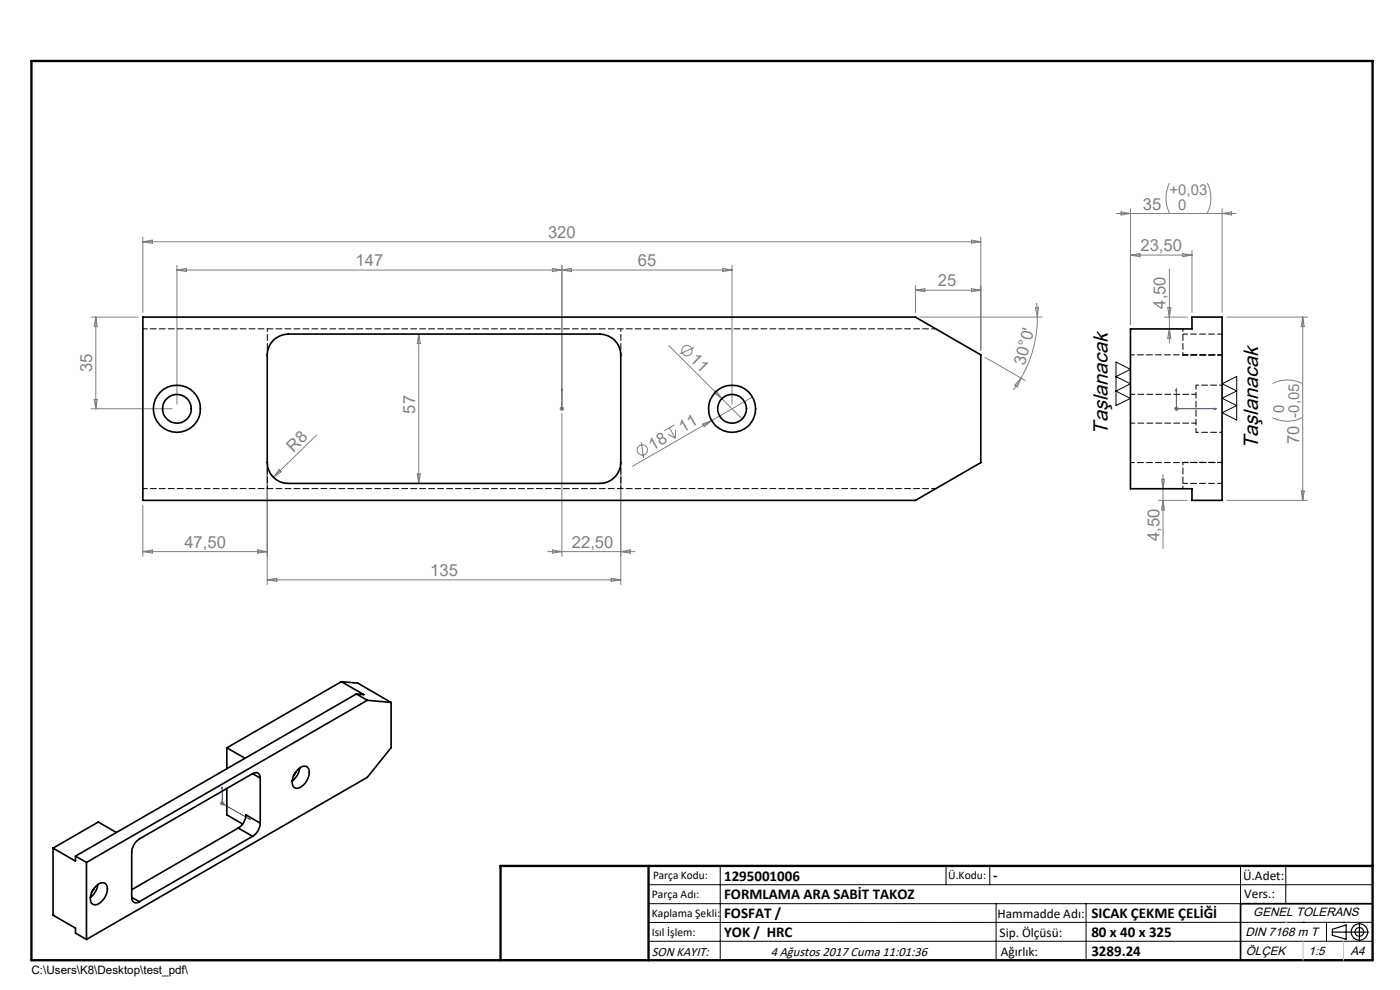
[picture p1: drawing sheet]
<svg xmlns="http://www.w3.org/2000/svg" width="297mm" height="210mm" viewBox="0 0 297 210" stroke-linecap="round" stroke-linejoin="round" font-family="sans-serif">
<g fill="none" stroke="#808080" stroke-width=".21">
<path d="M248.1 38.8a7.2 7.2 0 0 0 0 6.4M256.1 38.8a7.2 7.2 0 0 1 0 6.4M30.3 50.3v16M30.3 51.3h177.8M30.3 51.3l2-.4v.7zM37.5 57.3h117.8M37.5 56.3v29.4M37.5 57.3l2-.4v.7zM117.2 56.9l2 .4-2 .3zM119.2 57.3l2-.4v.7zM119.2 56.3v29.4M153.3 56.9l2 .4-2 .3z"/>
<path d="M155.3 56.3v29.4M206.1 50.9l2 .4-2 .3zM208.1 50.3v24M236.8 45.3h25.5M237.8 44.9l2 .4-2 .3zM239.8 44.3v24.5M239.8 54.1h13.1M239.8 54.1l2-.3v.7zM248.1 57.1v15.7M250.9 53.8l2 .3-2 .4zM252.9 53.1v13.2M259.3 44.3v22"/>
<path d="M259.3 45.3l2-.4v.7zM19.3 67.3h10M20.3 67.3v19.4M20.3 67.3l.3 2h-.6zM88.8 70.9v31.6M88.8 70.9l.4 2h-.7zM141.9 73.3l15.6 15.6M147.3 73.7l-3.1 1.4M194.2 60.5v5.8M194.2 61.6h13.9M194.2 61.6l2-.4v.7zM195.2 67.3h25.9"/>
<path d="M206.1 61.2l2 .4-2 .3zM209 75.8l8.5 4.9M219.7 65.3h.6l-.2 2zM219.9 64.3l.2 3M220.1 67.3a26 26 0 0 1-3.5 12.9M247.1 67.3h4.8M247.7 65.3h.7l-.3 2zM248.1 69.8l.3 2h-.7zM260.2 67.3h17.2M276.4 67.3l.3 2h-.7zM276.4 67.3v38.8M19.3 86.7h17.2"/>
<path d="M20 84.7h.6l-.3 2zM56.7 99.1v24.9M59.2 99.6l.5 .5-1.7 1.1zM67.1 92.3l-9.1 8.9M118.7 86.7h1M118.9 86.4l.7 .7M119.2 86.2v1M119.2 87.7v30.3M119.6 86.4l-.7 .7M131.7 99.1v24.9M136 93.8l.5 3.3M141.7 92.1l1.6 .8"/>
<path d="M142 90.8l1.3 2.1M143.1 90.1l-2.2 1.3M143.3 91.2v1.7M149.1 89.9l1.9-.7-1.6 1.3zM151.5 83.4l.5-.5 1.1 1.7zM159.6 84.2l-25.4 14.7M216.6 80.2l-.8 1.9-.5-.4zM216.6 80.2l-1.7 2.5M249 86.7h1M249.2 86.4l.7 .7M249.6 86.2v1M249.9 86.4l-.7 .7"/>
<path d="M269.9 88.6a6.9 6.9 0 0 0 6.4 0M269.9 81.3a7.1 7.1 0 0 1 6.4 0M30.3 117h26.4M30.3 107.2v10.8M30.3 117l2-.3v.6zM54.7 116.7l2 .3-2 .3zM88.5 100.5h.7l-.4 2zM116.2 117h18.5M117.2 116.7l2 .3-2 .3zM131.7 117l2-.3v.6zM245.7 106.1h6.2M246.4 101.7h.7l-.4 2z"/>
<path d="M246.7 100.7v15.6M246.7 106.1l.4 2.1h-.7zM260.2 106.1h17.2M276 104.2h.7l-.3 1.9zM56.7 123h75M56.7 123l2-.3v.6zM129.7 122.7l2 .3-2 .3zM46.6 170.4h1M46.8 170.1l.7 .7M47.1 169.9v1M47.5 170.1l-.7 .7"/>
<circle cx="145.7" cy="74.4" r="1.1"/>
<circle cx="136.3" cy="95.4" r="1.11"/>
</g>
<g fill="none" stroke="#000" stroke-width=".25">
<path d="M282.6 197.7h7.8M282.6 197.1l3-.9v3l-3-.8zM288.4 195.8v3.8M106.2 203.7h185"/>
<circle cx="288.4" cy="197.7" r="1.74"/>
<circle cx="288.4" cy="197.7" r=".93"/>
</g>
<path d="M119.2 82.5v.4v-.4M119.2 86.6v.2zM119.2 86.7h.1M119.2 82.5v4.2M249.6 82.5l.1 .4h-.3zM249.6 82.5v4.2h8.4M257.6 86.6l.4 .1-.4 .1zM47.1 167l.1 .3-.1-.1zM47.1 167v3.4l6 3.5M52.8 173.6l.3 .3-.3-.1z" fill="none" stroke="#00f" stroke-width=".21"/>
<g fill="none" stroke="#000" stroke-width=".21">
<path d="M236.7 76.8l3.1 1.5-3.1 1.6 3.1 1.5-3.1 1.6 3.1 1.5-3.1 1.5zM259.3 81.4l3.1-1.5v9.2l-3.1-1.5 3.1-1.6-3.1-1.5 3.1-1.6zM137.6 187.7h153.6M137.6 191.7h153.6M137.6 199.7h153.6M152.8 183.7v20M200.7 183.7v4M210 183.7v4M211.3 191.7v12M230.4 191.7v12M263.2 183.7v20M272.8 183.7v8"/>
<path d="M276.4 195.6h.1M281.4 195.6v4.1M285 195.6h.1M291.2 195.6l-153.6 .1"/>
</g>
<path d="M291.2 191.7h-28v12" fill="none" stroke="#000" stroke-width=".35"/>
<path d="M6.7 12.9h284.5v190.8h-284.5zM137.6 183.7v20M291.2 183.7h-185v20" fill="none" stroke="#000" stroke-width=".5"/>
<path d="M276.4 199.7v4M285 199.7v4" fill="none" stroke="#c0c0c0" stroke-width=".21"/>
<path d="M272.8 195.6h.1" fill="none" stroke="#c0c0c0" stroke-width=".25"/>
<g fill="#00f">
<path d="M119.2 82.5v.4zM119.2 86.6v.2z"/>
<path d="M249.6 82.5l-.2 .4h.3zM257.6 86.6v.2l.4-.1z"/>
<path d="M47.1 167v.2l.1 .1zM52.8 173.6v.2l.3 .1z"/>
</g>
<g fill="none" stroke="#000" stroke-width=".35">
<path d="M30.3 67.3h163.9l13.9 8v22.8l-13.9 8h-163.9zM58 72.2a4.6 4.6 0 0 1 3.1-1.3h66.1a4.5 4.5 0 0 1 4.5 4.4v22.8a4.5 4.5 0 0 1-4.5 4.4h-66.1a4.5 4.5 0 0 1-4.4-4.4v-22.8a4.6 4.6 0 0 1 1.3-3.1zM239.8 69.8h13.1v-2.5h6.4v38.8h-6.4v-2.4h-13.1zM48.1 158.6l3.9 2.2M48.1 158.6v4.4M72.4 144.6l-24.3 14M72.4 144.6l4.8 2.7-1.6-.1M72.4 144.6l3.5 .3 7.1 4.1M75.6 147.2l-59.6 34.4M75.6 147.2l2.3 1.3M77.9 148.5l-59.6 34.4M77.9 148.5l5.1 .5"/>
<path d="M83 149v9.6l-5.1 6.3-59.6 34.4M11.3 179.9v14.2l4.7 2.8v1l2.3 1.4M11.3 179.9l4.7 2.8v-1.1M24.7 176.6l-3.9-2.2-9.5 5.5M48.1 167.2v5.7l3.4 1.9M50.6 175.6l3 1.8M50.6 175.6l-22.7 13.1M53.6 164.1a.99 .99 0 0 1 1.1-.1 .99 .99 0 0 1 .5 1.1M53.6 164.1l-24 13.9a3.6 3.6 0 0 0-1.7 2.8v9.6M53.6 177.4l-24 13.9M53.6 164.1l1.6 1M55.2 174.6a3.4 3.4 0 0 1-1.6 2.8"/>
<path d="M55.2 174.6l-3-1.7a3.4 3.4 0 0 1-1.6 2.7M55.2 165.1v9.5M62.8 163.8l-.5 .7M63.4 163a1.24 1.24 0 0 1 1.7-.4 1.24 1.24 0 0 1 .5 1.6 3.3 3.3 0 0 1-2.8 3 1.5 1.5 0 0 1-.7-2.2l.4-.9zM63.6 162.9a3.8 3.8 0 0 1-1.6 2.8M16 181.6l2.3 1.3M18.3 182.9v16.4M19.9 188.5l-.4 .8M20.6 187.7a1.24 1.24 0 0 1 1.7-.4 1.24 1.24 0 0 1 .5 1.7 3.8 3.8 0 0 1-2.5 2.9 1.19 1.19 0 0 1-1.1-1.7l.5-1.4zM20.7 187.6a4.4 4.4 0 0 1-1.5 2.8M27.9 190.4a.97 .97 0 0 0 .5 1 .97 .97 0 0 0 1.2-.1M27.9 190.4l1.7 .9"/>
<circle cx="37.5" cy="86.7" r="5"/>
<circle cx="37.5" cy="86.7" r="3"/>
<circle cx="155.3" cy="86.7" r="5"/>
<circle cx="155.3" cy="86.7" r="3.1"/>
</g>
<path d="M198.5 69.8h-168.2M250.9 70.9h8.4M250.9 75.3h8.4M250.9 98.1h8.4M198.5 103.6h-168.2M250.9 102.5h8.4" fill="none" stroke="#000" stroke-width=".21" stroke-dasharray="1.3 .6" stroke-dashoffset=".3"/>
<path d="M56.7 75.3v-5.5M131.7 69.8v5.5M250.9 75.3v-5.5M131.7 98.1v5.5M253.7 91.7h5.6M259.3 81.7h-5.6M56.7 103.6v-5.5M250.9 103.6v-5.5" fill="none" stroke="#000" stroke-width=".21" stroke-dasharray="1.3 .6" stroke-dashoffset=".7"/>
<path d="M239.8 75.3h19.5M239.8 89.8h13.9M253.7 81.7v10M253.7 83.6h-13.9M259.3 98.1h-19.5" fill="none" stroke="#000" stroke-width=".21" stroke-dasharray="1.3 .6" stroke-dashoffset=".4"/>
<g font-size="4.4">
<text x="235" y="92.2" transform="rotate(-90 235 92.2)">Taşlanacak</text>
<text x="266.9" y="95.3" transform="rotate(-90 266.9 95.3)">Taşlanacak</text>
</g>
<g font-size="3.5" fill="#808080">
<text x="242.5" y="44.5">35</text>
<text x="116.3" y="50.5">320</text>
<text x="241.9" y="53.3">23,50</text>
<text x="75.4" y="56.5">147</text>
<text x="135.3" y="56.5">65</text>
<text x="198.9" y="60.7">25</text>
<text x="247.3" y="65.5" transform="rotate(-90 247.3 65.5)">4,50</text>
<text x="146.2" y="76.5" transform="rotate(45 146.2 76.5)">11</text>
<text x="217.4" y="77.6" transform="rotate(-75 217.4 77.6)">30°0'</text>
<text x="19.5" y="78.9" transform="rotate(-90 19.5 78.9)">35</text>
<text x="88.1" y="87.7" transform="rotate(-90 88.1 87.7)">57</text>
<text x="138.4" y="95.6" transform="rotate(-30 138.4 95.6)">18</text>
<text x="144.9" y="91.8" transform="rotate(-30 144.9 91.8)">11</text>
<text x="275.6" y="94.2" transform="rotate(-90 275.6 94.2)">70 -0,05</text>
<text x="62.3" y="96" transform="rotate(-45 62.3 96)">R8</text>
<text x="39.1" y="116.2">47,50</text>
<text x="121.3" y="116.2">22,50</text>
<text x="246" y="114.7" transform="rotate(-90 246 114.7)">4,50</text>
<text x="91.3" y="122.2">135</text>
</g>
<g font-size="3.2" fill="#808080">
<text x="248.1" y="41.3">+0,03</text>
<text x="250" y="44.5">0</text>
<text x="272.4" y="87.5" transform="rotate(-90 272.4 87.5)">0</text>
</g>
<g font-size="3.2">
<text x="153.6" y="186.8">1295001006</text>
<text x="153.6" y="190.8">FORMLAMA ARA SABİT TAKOZ</text>
<text x="210.7" y="186.6">-</text>
<text x="153.6" y="194.8">FOSFAT /</text>
<text x="231.5" y="194.8">SICAK ÇEKME ÇELİĞİ</text>
<text x="153.6" y="198.8">YOK / HRC</text>
<text x="231.5" y="198.7">80 x 40 x 325</text>
<text x="231.5" y="202.8">3289.24</text>
</g>
<g font-size="2.8">
<text x="263.7" y="186.7">Ü.Adet:</text>
<text x="263.9" y="190.5">Vers.:</text>
<text x="211.6" y="194.8">Hammadde Adı:</text>
<text x="138.3" y="202.8">SON KAYIT:</text>
<text x="163.5" y="202.8">4 Ağustos 2017 Cuma 11:01:36</text>
<text x="212.1" y="198.7">Sip. Ölçüsü:</text>
<text x="212.3" y="202.7">Ağırlık:</text>
</g>
<g font-size="2.6">
<text x="265.9" y="194.4">GENEL TOLERANS</text>
<text x="264.2" y="198.5">DIN 7168 m T</text>
<text x="264.3" y="202.6">ÖLÇEK</text>
<text x="277.6" y="202.6">1:5</text>
<text x="286.5" y="202.6">A4</text>
</g>
<g font-size="2.5">
<text x="138.3" y="190.5">Parça Adı:</text>
<text x="138.5" y="186.5">Parça Kodu:</text>
<text x="201.2" y="186.5">Ü.Kodu:</text>
<text x="138.3" y="194.5">Kaplama Şekli:</text>
<text x="138.3" y="198.6">Isıl İşlem:</text>
<text x="6.7" y="206.7">C:\Users\K8\Desktop\test_pdf\</text>
</g>
</svg>
